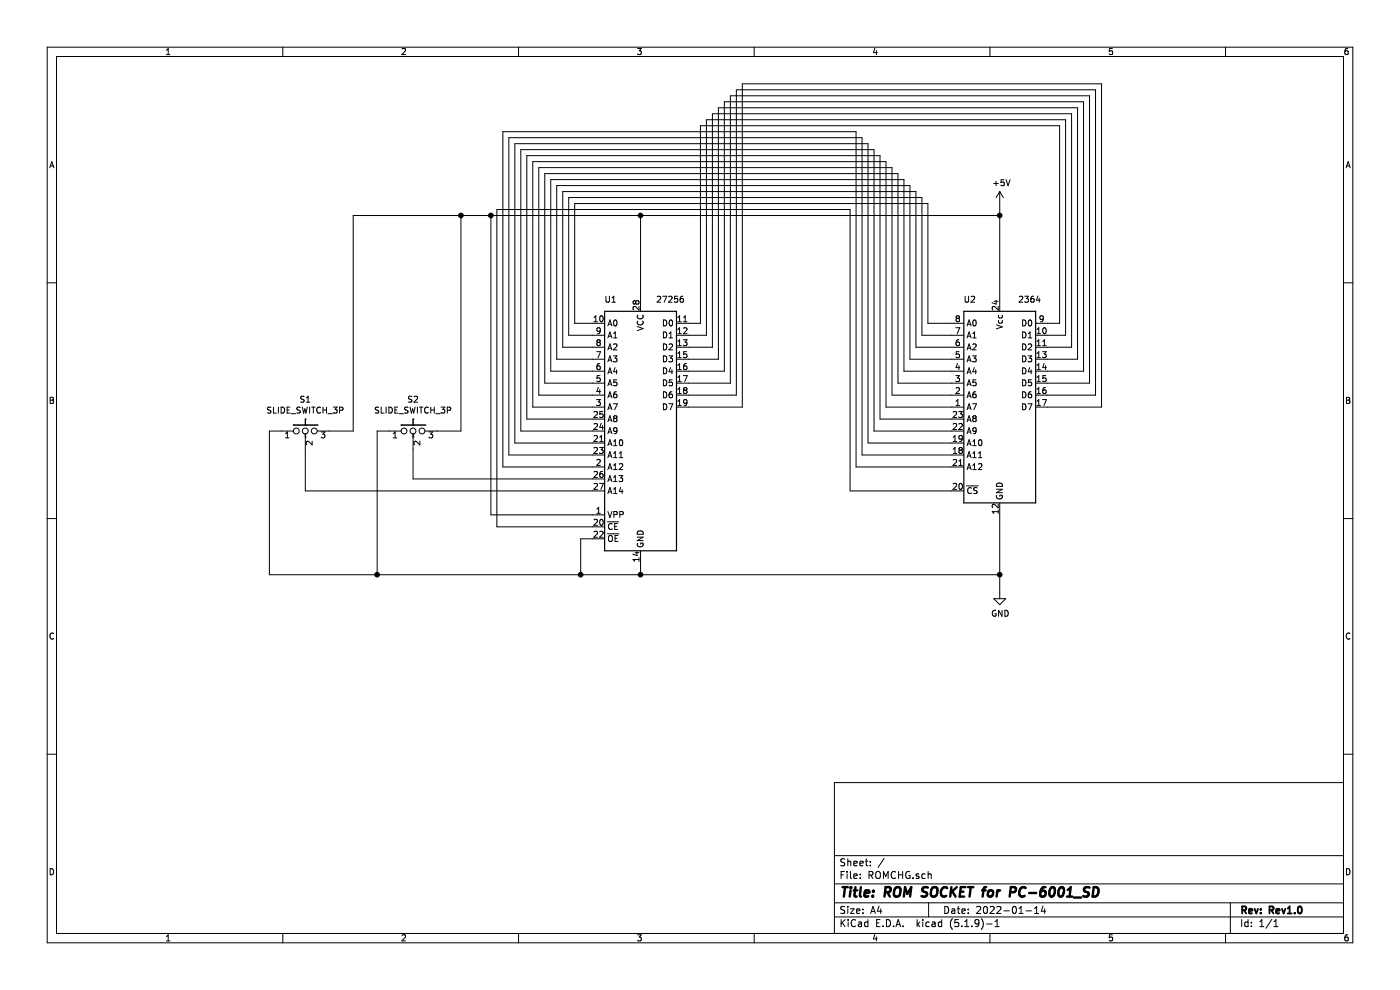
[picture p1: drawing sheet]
EESchema Schematic File Version 4
EELAYER 30 0
EELAYER END
$Descr A4 11693 8268
encoding utf-8
Sheet 1 1
Title "ROM SOCKET for PC-6001_SD"
Date "2022-01-14"
Rev "Rev1.0"
Comp ""
Comment1 ""
Comment2 ""
Comment3 ""
Comment4 ""
$EndDescr
$Comp
L Memory_EPROM:27256 U1
U 1 1
P 5350 3600
F 0 "U1" H 5100 4700 50  0000 C CNN
F 1 "27256" H 5600 4700 50  0000 C CNN
F 2 "Package_DIP:DIP-28_W15.24mm_LongPads" H 5350 3600 50  0001 C CNN
F 3 "http://datasheet.octopart.com/D27256-2-Intel-datasheet-17852618.pdf" H 5350 3600 50  0001 C CNN
	1    5350 3600
	1    0    0    -1  
$EndComp
$Comp
L Memory_RAM2:2364 U2
U 1 1
P 8350 3500
F 0 "U2" H 8100 4500 50  0000 C CNN
F 1 "2364" H 8600 4500 50  0000 C CNN
F 2 "Package_DIP:DIP-24_W15.24mm_LongPads" H 8350 3500 50  0001 C CNN
F 3 "http://ww1.microchip.com/downloads/en/DeviceDoc/11107M.pdf" H 8350 3500 50  0001 C CNN
	1    8350 3500
	1    0    0    -1  
$EndComp
Wire Wire Line
	7950 2700 7750 2700
Wire Wire Line
	7750 2700 7750 1700
Wire Wire Line
	7750 1700 4800 1700
Wire Wire Line
	4800 1700 4800 2700
Wire Wire Line
	4800 2700 4950 2700
Wire Wire Line
	7950 2800 7700 2800
Wire Wire Line
	7700 2800 7700 1650
Wire Wire Line
	7700 1650 4750 1650
Wire Wire Line
	4750 1650 4750 2800
Wire Wire Line
	4750 2800 4950 2800
Wire Wire Line
	7950 2900 7650 2900
Wire Wire Line
	7650 2900 7650 1600
Wire Wire Line
	7650 1600 4700 1600
Wire Wire Line
	4700 1600 4700 2900
Wire Wire Line
	4700 2900 4950 2900
Wire Wire Line
	7950 3000 7600 3000
Wire Wire Line
	7600 3000 7600 1550
Wire Wire Line
	7600 1550 4650 1550
Wire Wire Line
	4650 1550 4650 3000
Wire Wire Line
	4650 3000 4950 3000
Wire Wire Line
	7950 3100 7550 3100
Wire Wire Line
	7550 3100 7550 1500
Wire Wire Line
	7550 1500 4600 1500
Wire Wire Line
	4600 1500 4600 3100
Wire Wire Line
	4600 3100 4950 3100
Wire Wire Line
	7950 3200 7500 3200
Wire Wire Line
	7500 3200 7500 1450
Wire Wire Line
	7500 1450 4550 1450
Wire Wire Line
	4550 1450 4550 3200
Wire Wire Line
	4550 3200 4950 3200
Wire Wire Line
	7950 3300 7450 3300
Wire Wire Line
	7450 3300 7450 1400
Wire Wire Line
	7450 1400 4500 1400
Wire Wire Line
	4500 1400 4500 3300
Wire Wire Line
	4500 3300 4950 3300
Wire Wire Line
	7950 3400 7400 3400
Wire Wire Line
	7400 3400 7400 1350
Wire Wire Line
	7400 1350 4450 1350
Wire Wire Line
	4450 1350 4450 3400
Wire Wire Line
	4450 3400 4950 3400
Wire Wire Line
	7950 3500 7350 3500
Wire Wire Line
	7350 3500 7350 1300
Wire Wire Line
	7350 1300 4400 1300
Wire Wire Line
	4400 1300 4400 3500
Wire Wire Line
	4400 3500 4950 3500
Wire Wire Line
	7950 3600 7300 3600
Wire Wire Line
	7300 3600 7300 1250
Wire Wire Line
	7300 1250 4350 1250
Wire Wire Line
	4350 1250 4350 3600
Wire Wire Line
	4350 3600 4950 3600
Wire Wire Line
	7950 3700 7250 3700
Wire Wire Line
	7250 3700 7250 1200
Wire Wire Line
	7250 1200 4300 1200
Wire Wire Line
	4300 1200 4300 3700
Wire Wire Line
	4300 3700 4950 3700
Wire Wire Line
	4950 3800 4250 3800
Wire Wire Line
	4250 3800 4250 1150
Wire Wire Line
	4250 1150 7200 1150
Wire Wire Line
	7200 1150 7200 3800
Wire Wire Line
	7200 3800 7950 3800
Wire Wire Line
	4950 3900 4200 3900
Wire Wire Line
	4200 3900 4200 1100
Wire Wire Line
	4200 1100 7150 1100
Wire Wire Line
	7150 1100 7150 3900
Wire Wire Line
	7150 3900 7950 3900
Wire Wire Line
	5750 2700 5850 2700
Wire Wire Line
	5850 2700 5850 1050
Wire Wire Line
	5850 1050 8850 1050
Wire Wire Line
	8850 1050 8850 2700
Wire Wire Line
	8850 2700 8750 2700
Wire Wire Line
	5750 2800 5900 2800
Wire Wire Line
	5900 2800 5900 1000
Wire Wire Line
	5900 1000 8900 1000
Wire Wire Line
	8900 1000 8900 2800
Wire Wire Line
	8900 2800 8750 2800
Wire Wire Line
	5750 2900 5950 2900
Wire Wire Line
	5950 2900 5950 950 
Wire Wire Line
	5950 950  8950 950 
Wire Wire Line
	8950 950  8950 2900
Wire Wire Line
	8950 2900 8750 2900
Wire Wire Line
	5750 3000 6000 3000
Wire Wire Line
	6000 3000 6000 900 
Wire Wire Line
	6000 900  9000 900 
Wire Wire Line
	9000 900  9000 3000
Wire Wire Line
	9000 3000 8750 3000
Wire Wire Line
	5750 3100 6050 3100
Wire Wire Line
	6050 3100 6050 850 
Wire Wire Line
	6050 850  9050 850 
Wire Wire Line
	9050 850  9050 3100
Wire Wire Line
	9050 3100 8750 3100
Wire Wire Line
	5750 3200 6100 3200
Wire Wire Line
	6100 3200 6100 800 
Wire Wire Line
	6100 800  9100 800 
Wire Wire Line
	9100 800  9100 3200
Wire Wire Line
	9100 3200 8750 3200
Wire Wire Line
	5750 3300 6150 3300
Wire Wire Line
	6150 3300 6150 750 
Wire Wire Line
	6150 750  9150 750 
Wire Wire Line
	9150 750  9150 3300
Wire Wire Line
	9150 3300 8750 3300
Wire Wire Line
	5750 3400 6200 3400
Wire Wire Line
	6200 3400 6200 700 
Wire Wire Line
	6200 700  9200 700 
Wire Wire Line
	9200 700  9200 3400
Wire Wire Line
	9200 3400 8750 3400
Wire Wire Line
	4950 4400 4150 4400
Wire Wire Line
	4150 4400 4150 1750
Wire Wire Line
	4150 1750 7100 1750
Wire Wire Line
	7100 1750 7100 4100
Wire Wire Line
	7100 4100 7950 4100
Wire Wire Line
	5350 2500 5350 1800
Wire Wire Line
	5350 1800 8350 1800
Wire Wire Line
	8350 1800 8350 2500
Wire Wire Line
	5350 4700 5350 4800
Wire Wire Line
	5350 4800 8350 4800
Wire Wire Line
	8350 4800 8350 4300
Wire Wire Line
	4950 4500 4850 4500
Wire Wire Line
	4850 4500 4850 4800
Wire Wire Line
	4850 4800 5350 4800
Connection ~ 5350 4800
Wire Wire Line
	4950 4300 4100 4300
Wire Wire Line
	4100 4300 4100 1800
Wire Wire Line
	4100 1800 5350 1800
Connection ~ 5350 1800
$Comp
L Memory_RAM2:SLIDE_SWITCH_3P S2
U 1 1
P 3450 3400
F 0 "S2" H 3450 3465 50  0000 C CNN
F 1 "SLIDE_SWITCH_3P" H 3450 3374 50  0000 C CNN
F 2 "Connector_PinHeader_2.54mm:PinHeader_1x03_P2.54mm_Vertical" H 3450 3425 50  0001 C CNN
F 3 "" H 3450 3425 50  0001 C CNN
	1    3450 3400
	1    0    0    -1  
$EndComp
$Comp
L Memory_RAM2:SLIDE_SWITCH_3P S1
U 1 1
P 2550 3400
F 0 "S1" H 2550 3465 50  0000 C CNN
F 1 "SLIDE_SWITCH_3P" H 2550 3374 50  0000 C CNN
F 2 "Connector_PinHeader_2.54mm:PinHeader_1x03_P2.54mm_Vertical" H 2550 3425 50  0001 C CNN
F 3 "" H 2550 3425 50  0001 C CNN
	1    2550 3400
	1    0    0    -1  
$EndComp
Wire Wire Line
	3450 3750 3450 4000
Wire Wire Line
	3450 4000 4950 4000
Wire Wire Line
	2550 3750 2550 4100
Wire Wire Line
	2550 4100 4950 4100
Wire Wire Line
	3650 3600 3850 3600
Wire Wire Line
	3850 3600 3850 1800
Wire Wire Line
	3850 1800 4100 1800
Connection ~ 4100 1800
Wire Wire Line
	2750 3600 2950 3600
Wire Wire Line
	2950 3600 2950 1800
Wire Wire Line
	2950 1800 3850 1800
Connection ~ 3850 1800
Wire Wire Line
	3250 3600 3150 3600
Wire Wire Line
	3150 3600 3150 4800
Wire Wire Line
	3150 4800 4850 4800
Connection ~ 4850 4800
Wire Wire Line
	2350 3600 2250 3600
Wire Wire Line
	2250 3600 2250 4800
Wire Wire Line
	2250 4800 3150 4800
Connection ~ 3150 4800
$Comp
L power:+5V #PWR0101
U 1 1
P 8350 1700
F 0 "#PWR0101" H 8350 1550 50  0001 C CNN
F 1 "+5V" H 8365 1873 50  0000 C CNN
F 2 "" H 8350 1700 50  0001 C CNN
F 3 "" H 8350 1700 50  0001 C CNN
	1    8350 1700
	1    0    0    -1  
$EndComp
Wire Wire Line
	8350 1700 8350 1800
Connection ~ 8350 1800
$Comp
L power:GND #PWR0102
U 1 1
P 8350 4950
F 0 "#PWR0102" H 8350 4700 50  0001 C CNN
F 1 "GND" H 8355 4777 50  0000 C CNN
F 2 "" H 8350 4950 50  0001 C CNN
F 3 "" H 8350 4950 50  0001 C CNN
	1    8350 4950
	1    0    0    -1  
$EndComp
Wire Wire Line
	8350 4800 8350 4950
Connection ~ 8350 4800
$EndSCHEMATC
